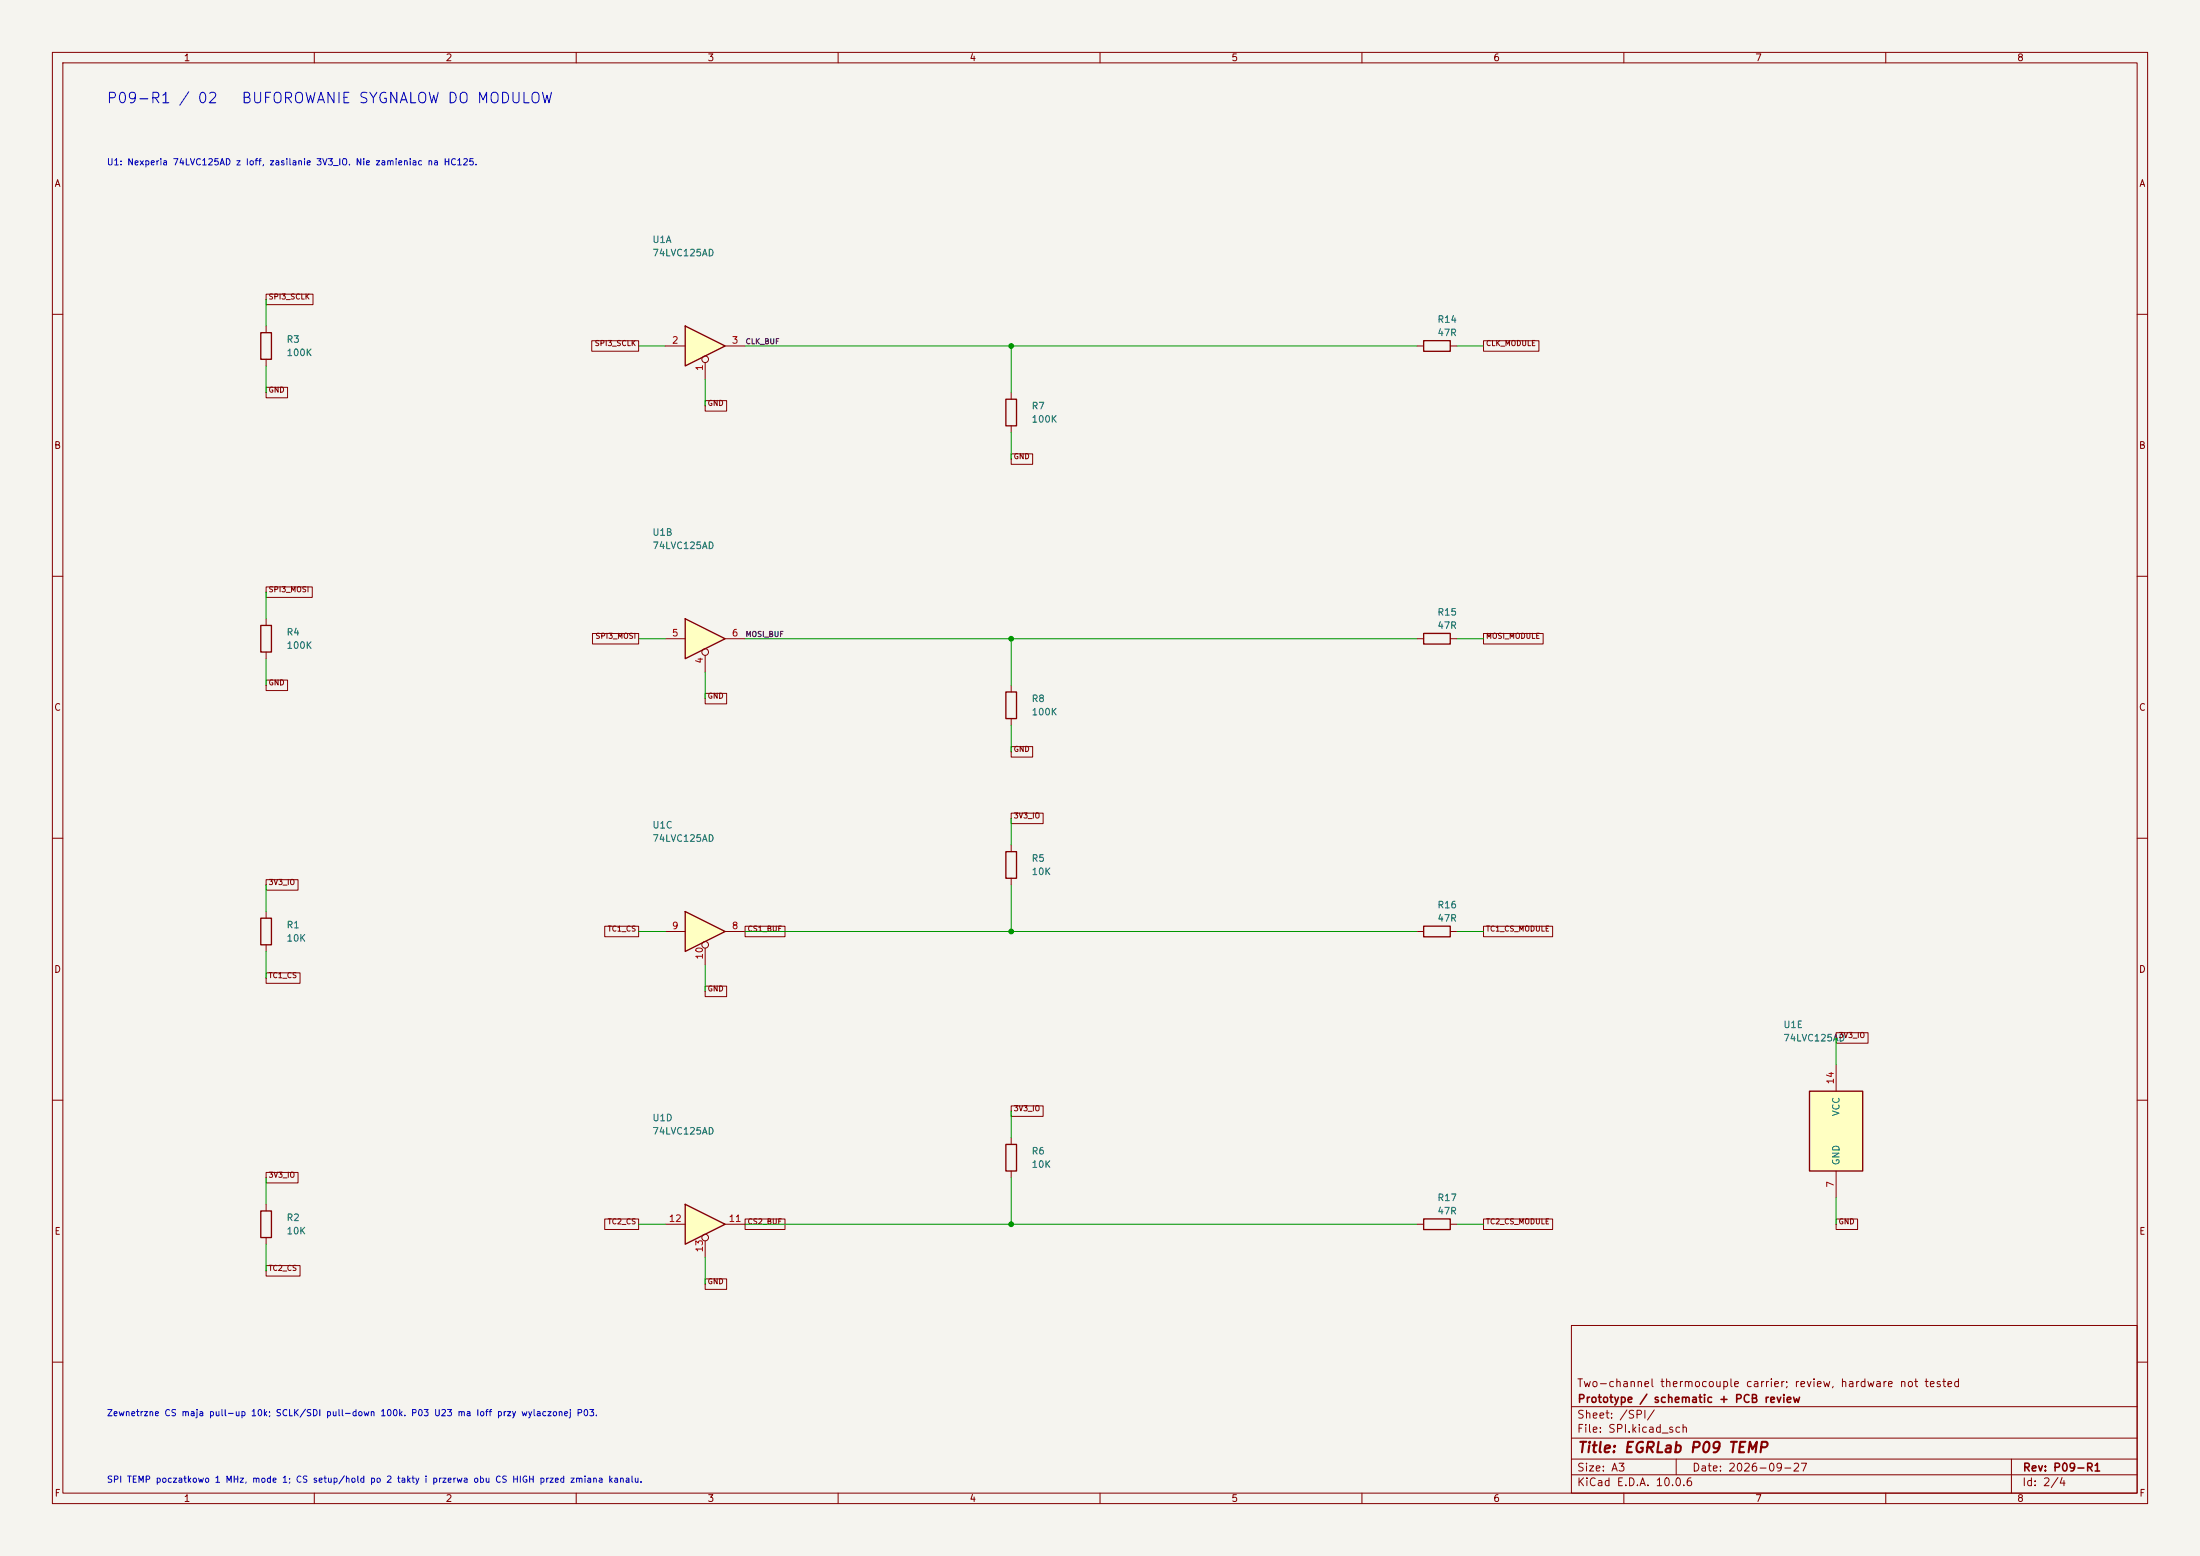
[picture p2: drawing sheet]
(kicad_sch (version 20250114) (generator "eeschema") (paper "A3") (title_block (title "EGRLab P09 TEMP") (date "2026-09-27") (rev "P09-R1") (company "Prototype / schematic + PCB review") (comment 1 "Two-channel thermocouple carrier; review, hardware not tested"))(lib_symbols (symbol "P09:R" (pin_numbers (hide yes)) (pin_names (offset 0)) (exclude_from_sim no) (in_bom yes) (on_board yes) (in_pos_files yes) (duplicate_pin_numbers_are_jumpers no) (symbol "R_0_1" (rectangle (start -1.016 -2.54) (end 1.016 2.54) (stroke (width 0.254) (type default)) (fill (type none)))) (symbol "R_1_1" (pin passive line (at 0 3.81 270) (length 1.27) (name "" (effects (font (size 1.27 1.27)))) (number "1" (effects (font (size 1.27 1.27))))) (pin passive line (at 0 -3.81 90) (length 1.27) (name "" (effects (font (size 1.27 1.27)))) (number "2" (effects (font (size 1.27 1.27)))))) (embedded_fonts no))(symbol "P09:74LVC125AD" (pin_names (offset 1.016)) (exclude_from_sim no) (in_bom yes) (on_board yes) (in_pos_files yes) (duplicate_pin_numbers_are_jumpers no) (symbol "74LVC125AD_1_0" (polyline (pts (xy -3.81 3.81) (xy -3.81 -3.81) (xy 3.81 0) (xy -3.81 3.81)) (stroke (width 0.254) (type default)) (fill (type background))) (pin input inverted (at 0 -6.35 90) (length 4.445) (name "" (effects (font (size 1.27 1.27)))) (number "1" (effects (font (size 1.27 1.27))))) (pin input line (at -7.62 0 0) (length 3.81) (name "" (effects (font (size 1.27 1.27)))) (number "2" (effects (font (size 1.27 1.27))))) (pin tri_state line (at 7.62 0 180) (length 3.81) (name "" (effects (font (size 1.27 1.27)))) (number "3" (effects (font (size 1.27 1.27)))))) (symbol "74LVC125AD_2_0" (polyline (pts (xy -3.81 3.81) (xy -3.81 -3.81) (xy 3.81 0) (xy -3.81 3.81)) (stroke (width 0.254) (type default)) (fill (type background))) (pin input inverted (at 0 -6.35 90) (length 4.445) (name "" (effects (font (size 1.27 1.27)))) (number "4" (effects (font (size 1.27 1.27))))) (pin input line (at -7.62 0 0) (length 3.81) (name "" (effects (font (size 1.27 1.27)))) (number "5" (effects (font (size 1.27 1.27))))) (pin tri_state line (at 7.62 0 180) (length 3.81) (name "" (effects (font (size 1.27 1.27)))) (number "6" (effects (font (size 1.27 1.27)))))) (symbol "74LVC125AD_3_0" (polyline (pts (xy -3.81 3.81) (xy -3.81 -3.81) (xy 3.81 0) (xy -3.81 3.81)) (stroke (width 0.254) (type default)) (fill (type background))) (pin tri_state line (at 7.62 0 180) (length 3.81) (name "" (effects (font (size 1.27 1.27)))) (number "8" (effects (font (size 1.27 1.27))))) (pin input line (at -7.62 0 0) (length 3.81) (name "" (effects (font (size 1.27 1.27)))) (number "9" (effects (font (size 1.27 1.27))))) (pin input inverted (at 0 -6.35 90) (length 4.445) (name "" (effects (font (size 1.27 1.27)))) (number "10" (effects (font (size 1.27 1.27)))))) (symbol "74LVC125AD_4_0" (polyline (pts (xy -3.81 3.81) (xy -3.81 -3.81) (xy 3.81 0) (xy -3.81 3.81)) (stroke (width 0.254) (type default)) (fill (type background))) (pin tri_state line (at 7.62 0 180) (length 3.81) (name "" (effects (font (size 1.27 1.27)))) (number "11" (effects (font (size 1.27 1.27))))) (pin input line (at -7.62 0 0) (length 3.81) (name "" (effects (font (size 1.27 1.27)))) (number "12" (effects (font (size 1.27 1.27))))) (pin input inverted (at 0 -6.35 90) (length 4.445) (name "" (effects (font (size 1.27 1.27)))) (number "13" (effects (font (size 1.27 1.27)))))) (symbol "74LVC125AD_5_0" (pin power_in line (at 0 -12.7 90) (length 5.08) (name "GND" (effects (font (size 1.27 1.27)))) (number "7" (effects (font (size 1.27 1.27))))) (pin power_in line (at 0 12.7 270) (length 5.08) (name "VCC" (effects (font (size 1.27 1.27)))) (number "14" (effects (font (size 1.27 1.27)))))) (symbol "74LVC125AD_5_1" (rectangle (start -5.08 7.62) (end 5.08 -7.62) (stroke (width 0.254) (type default)) (fill (type background)))) (embedded_fonts no)))(symbol (lib_id "P09:R") (at 50.8 66.04 0) (unit 1) (in_bom yes) (on_board yes) (dnp no) (property "Reference" "R3" (at 54.61 64.77000000000001 0) (effects (font (size 1.27 1.27)) (justify left))) (property "Value" "100K" (at 54.61 67.31000000000002 0) (effects (font (size 1.27 1.27)) (justify left)))(property "Footprint" "Resistor_THT:R_Axial_DIN0207_L6.3mm_D2.5mm_P10.16mm_Horizontal" (at 50.8 66.04 0) (effects (font (size 1 1)) hide))(property "MPN" "Metal film 100K 1% 0.25W" (at 50.8 66.04 0) (effects (font (size 1 1)) hide))(property "BaselineRef" "P09_R1" (at 50.8 66.04 0) (effects (font (size 1 1)) hide))(property "Datasheet" "" (at 50.8 66.04 0) (effects (font (size 1 1)) hide))(pin "1")(pin "2"))(symbol (lib_id "P09:74LVC125AD") (at 134.62 66.04 0) (unit 1) (in_bom yes) (on_board yes) (dnp no) (property "Reference" "U1" (at 124.46 45.72 0) (effects (font (size 1.27 1.27)) (justify left))) (property "Value" "74LVC125AD" (at 124.46 48.26 0) (effects (font (size 1.27 1.27)) (justify left)))(property "Footprint" "Package_SO:SOIC-14_3.9x8.7mm_P1.27mm" (at 134.62 66.04 0) (effects (font (size 1 1)) hide))(property "MPN" "74LVC125AD,118 Nexperia" (at 134.62 66.04 0) (effects (font (size 1 1)) hide))(property "BaselineRef" "U_RX1" (at 134.62 66.04 0) (effects (font (size 1 1)) hide))(property "Datasheet" "https://assets.nexperia.com/documents/data-sheet/74LVC125A.pdf" (at 134.62 66.04 0) (effects (font (size 1 1)) hide))(pin "1")(pin "2")(pin "3"))(symbol (lib_id "P09:R") (at 193.04 78.74 0) (unit 1) (in_bom yes) (on_board yes) (dnp no) (property "Reference" "R7" (at 196.85 77.47 0) (effects (font (size 1.27 1.27)) (justify left))) (property "Value" "100K" (at 196.85 80.01 0) (effects (font (size 1.27 1.27)) (justify left)))(property "Footprint" "Resistor_THT:R_Axial_DIN0207_L6.3mm_D2.5mm_P10.16mm_Horizontal" (at 193.04 78.74 0) (effects (font (size 1 1)) hide))(property "MPN" "Metal film 100K 1% 0.25W" (at 193.04 78.74 0) (effects (font (size 1 1)) hide))(property "BaselineRef" "P09_R1" (at 193.04 78.74 0) (effects (font (size 1 1)) hide))(property "Datasheet" "" (at 193.04 78.74 0) (effects (font (size 1 1)) hide))(pin "1")(pin "2"))(symbol (lib_id "P09:R") (at 274.32 66.04 90) (unit 1) (in_bom yes) (on_board yes) (dnp no) (property "Reference" "R14" (at 274.32 60.96000000000001 90) (effects (font (size 1.27 1.27)) (justify right))) (property "Value" "47R" (at 274.32 63.50000000000001 90) (effects (font (size 1.27 1.27)) (justify right)))(property "Footprint" "Resistor_THT:R_Axial_DIN0207_L6.3mm_D2.5mm_P10.16mm_Horizontal" (at 274.32 66.04 0) (effects (font (size 1 1)) hide))(property "MPN" "Metal film 47R 1% 0.25W" (at 274.32 66.04 0) (effects (font (size 1 1)) hide))(property "BaselineRef" "P09_R1" (at 274.32 66.04 0) (effects (font (size 1 1)) hide))(property "Datasheet" "" (at 274.32 66.04 0) (effects (font (size 1 1)) hide))(pin "1")(pin "2"))(wire (pts (xy 193.04 74.93) (xy 193.04 66.04)) (stroke (width 0) (type default)))(wire (pts (xy 142.24 66.04) (xy 193.04 66.04)) (stroke (width 0) (type default)))(wire (pts (xy 193.04 66.04) (xy 270.51 66.04)) (stroke (width 0) (type default)))(label "CLK_BUF"  (at 142.24 66.04 0) (effects (font (size 1 1)) (justify left bottom)))(symbol (lib_id "P09:R") (at 50.8 121.92 0) (unit 1) (in_bom yes) (on_board yes) (dnp no) (property "Reference" "R4" (at 54.61 120.65 0) (effects (font (size 1.27 1.27)) (justify left))) (property "Value" "100K" (at 54.61 123.19000000000001 0) (effects (font (size 1.27 1.27)) (justify left)))(property "Footprint" "Resistor_THT:R_Axial_DIN0207_L6.3mm_D2.5mm_P10.16mm_Horizontal" (at 50.8 121.92 0) (effects (font (size 1 1)) hide))(property "MPN" "Metal film 100K 1% 0.25W" (at 50.8 121.92 0) (effects (font (size 1 1)) hide))(property "BaselineRef" "P09_R1" (at 50.8 121.92 0) (effects (font (size 1 1)) hide))(property "Datasheet" "" (at 50.8 121.92 0) (effects (font (size 1 1)) hide))(pin "1")(pin "2"))(symbol (lib_id "P09:74LVC125AD") (at 134.62 121.92 0) (unit 2) (in_bom yes) (on_board yes) (dnp no) (property "Reference" "U1" (at 124.46 101.6 0) (effects (font (size 1.27 1.27)) (justify left))) (property "Value" "74LVC125AD" (at 124.46 104.14 0) (effects (font (size 1.27 1.27)) (justify left)))(property "Footprint" "Package_SO:SOIC-14_3.9x8.7mm_P1.27mm" (at 134.62 121.92 0) (effects (font (size 1 1)) hide))(property "MPN" "74LVC125AD,118 Nexperia" (at 134.62 121.92 0) (effects (font (size 1 1)) hide))(property "BaselineRef" "U_RX1" (at 134.62 121.92 0) (effects (font (size 1 1)) hide))(property "Datasheet" "https://assets.nexperia.com/documents/data-sheet/74LVC125A.pdf" (at 134.62 121.92 0) (effects (font (size 1 1)) hide))(pin "4")(pin "5")(pin "6"))(symbol (lib_id "P09:R") (at 193.04 134.62 0) (unit 1) (in_bom yes) (on_board yes) (dnp no) (property "Reference" "R8" (at 196.85 133.35 0) (effects (font (size 1.27 1.27)) (justify left))) (property "Value" "100K" (at 196.85 135.89 0) (effects (font (size 1.27 1.27)) (justify left)))(property "Footprint" "Resistor_THT:R_Axial_DIN0207_L6.3mm_D2.5mm_P10.16mm_Horizontal" (at 193.04 134.62 0) (effects (font (size 1 1)) hide))(property "MPN" "Metal film 100K 1% 0.25W" (at 193.04 134.62 0) (effects (font (size 1 1)) hide))(property "BaselineRef" "P09_R1" (at 193.04 134.62 0) (effects (font (size 1 1)) hide))(property "Datasheet" "" (at 193.04 134.62 0) (effects (font (size 1 1)) hide))(pin "1")(pin "2"))(symbol (lib_id "P09:R") (at 274.32 121.92 90) (unit 1) (in_bom yes) (on_board yes) (dnp no) (property "Reference" "R15" (at 274.32 116.84 90) (effects (font (size 1.27 1.27)) (justify right))) (property "Value" "47R" (at 274.32 119.38000000000001 90) (effects (font (size 1.27 1.27)) (justify right)))(property "Footprint" "Resistor_THT:R_Axial_DIN0207_L6.3mm_D2.5mm_P10.16mm_Horizontal" (at 274.32 121.92 0) (effects (font (size 1 1)) hide))(property "MPN" "Metal film 47R 1% 0.25W" (at 274.32 121.92 0) (effects (font (size 1 1)) hide))(property "BaselineRef" "P09_R1" (at 274.32 121.92 0) (effects (font (size 1 1)) hide))(property "Datasheet" "" (at 274.32 121.92 0) (effects (font (size 1 1)) hide))(pin "1")(pin "2"))(wire (pts (xy 193.04 130.81) (xy 193.04 121.92)) (stroke (width 0) (type default)))(wire (pts (xy 142.24 121.92) (xy 193.04 121.92)) (stroke (width 0) (type default)))(wire (pts (xy 193.04 121.92) (xy 270.51 121.92)) (stroke (width 0) (type default)))(label "MOSI_BUF"  (at 142.24 121.92 0) (effects (font (size 1 1)) (justify left bottom)))(symbol (lib_id "P09:R") (at 50.8 177.8 0) (unit 1) (in_bom yes) (on_board yes) (dnp no) (property "Reference" "R1" (at 54.61 176.53 0) (effects (font (size 1.27 1.27)) (justify left))) (property "Value" "10K" (at 54.61 179.07 0) (effects (font (size 1.27 1.27)) (justify left)))(property "Footprint" "Resistor_THT:R_Axial_DIN0207_L6.3mm_D2.5mm_P10.16mm_Horizontal" (at 50.8 177.8 0) (effects (font (size 1 1)) hide))(property "MPN" "Metal film 10K 1% 0.25W" (at 50.8 177.8 0) (effects (font (size 1 1)) hide))(property "BaselineRef" "P09_R1" (at 50.8 177.8 0) (effects (font (size 1 1)) hide))(property "Datasheet" "" (at 50.8 177.8 0) (effects (font (size 1 1)) hide))(pin "1")(pin "2"))(symbol (lib_id "P09:74LVC125AD") (at 134.62 177.8 0) (unit 3) (in_bom yes) (on_board yes) (dnp no) (property "Reference" "U1" (at 124.46 157.48 0) (effects (font (size 1.27 1.27)) (justify left))) (property "Value" "74LVC125AD" (at 124.46 160.01999999999998 0) (effects (font (size 1.27 1.27)) (justify left)))(property "Footprint" "Package_SO:SOIC-14_3.9x8.7mm_P1.27mm" (at 134.62 177.8 0) (effects (font (size 1 1)) hide))(property "MPN" "74LVC125AD,118 Nexperia" (at 134.62 177.8 0) (effects (font (size 1 1)) hide))(property "BaselineRef" "U_RX1" (at 134.62 177.8 0) (effects (font (size 1 1)) hide))(property "Datasheet" "https://assets.nexperia.com/documents/data-sheet/74LVC125A.pdf" (at 134.62 177.8 0) (effects (font (size 1 1)) hide))(pin "8")(pin "9")(pin "10"))(symbol (lib_id "P09:R") (at 193.04 165.1 0) (unit 1) (in_bom yes) (on_board yes) (dnp no) (property "Reference" "R5" (at 196.85 163.82999999999998 0) (effects (font (size 1.27 1.27)) (justify left))) (property "Value" "10K" (at 196.85 166.36999999999998 0) (effects (font (size 1.27 1.27)) (justify left)))(property "Footprint" "Resistor_THT:R_Axial_DIN0207_L6.3mm_D2.5mm_P10.16mm_Horizontal" (at 193.04 165.1 0) (effects (font (size 1 1)) hide))(property "MPN" "Metal film 10K 1% 0.25W" (at 193.04 165.1 0) (effects (font (size 1 1)) hide))(property "BaselineRef" "P09_R1" (at 193.04 165.1 0) (effects (font (size 1 1)) hide))(property "Datasheet" "" (at 193.04 165.1 0) (effects (font (size 1 1)) hide))(pin "1")(pin "2"))(symbol (lib_id "P09:R") (at 274.32 177.8 90) (unit 1) (in_bom yes) (on_board yes) (dnp no) (property "Reference" "R16" (at 274.32 172.72 90) (effects (font (size 1.27 1.27)) (justify right))) (property "Value" "47R" (at 274.32 175.26 90) (effects (font (size 1.27 1.27)) (justify right)))(property "Footprint" "Resistor_THT:R_Axial_DIN0207_L6.3mm_D2.5mm_P10.16mm_Horizontal" (at 274.32 177.8 0) (effects (font (size 1 1)) hide))(property "MPN" "Metal film 47R 1% 0.25W" (at 274.32 177.8 0) (effects (font (size 1 1)) hide))(property "BaselineRef" "P09_R1" (at 274.32 177.8 0) (effects (font (size 1 1)) hide))(property "Datasheet" "" (at 274.32 177.8 0) (effects (font (size 1 1)) hide))(pin "1")(pin "2"))(wire (pts (xy 193.04 168.91) (xy 193.04 177.8)) (stroke (width 0) (type default)))(wire (pts (xy 142.24 177.8) (xy 193.04 177.8)) (stroke (width 0) (type default)))(wire (pts (xy 193.04 177.8) (xy 270.51 177.8)) (stroke (width 0) (type default)))(global_label "CS1_BUF" (shape passive)  (at 142.24 177.8 0) (effects (font (size 1 1)) (justify left bottom)))(symbol (lib_id "P09:R") (at 50.8 233.68 0) (unit 1) (in_bom yes) (on_board yes) (dnp no) (property "Reference" "R2" (at 54.61 232.41 0) (effects (font (size 1.27 1.27)) (justify left))) (property "Value" "10K" (at 54.61 234.95 0) (effects (font (size 1.27 1.27)) (justify left)))(property "Footprint" "Resistor_THT:R_Axial_DIN0207_L6.3mm_D2.5mm_P10.16mm_Horizontal" (at 50.8 233.68 0) (effects (font (size 1 1)) hide))(property "MPN" "Metal film 10K 1% 0.25W" (at 50.8 233.68 0) (effects (font (size 1 1)) hide))(property "BaselineRef" "P09_R1" (at 50.8 233.68 0) (effects (font (size 1 1)) hide))(property "Datasheet" "" (at 50.8 233.68 0) (effects (font (size 1 1)) hide))(pin "1")(pin "2"))(symbol (lib_id "P09:74LVC125AD") (at 134.62 233.68 0) (unit 4) (in_bom yes) (on_board yes) (dnp no) (property "Reference" "U1" (at 124.46 213.36 0) (effects (font (size 1.27 1.27)) (justify left))) (property "Value" "74LVC125AD" (at 124.46 215.9 0) (effects (font (size 1.27 1.27)) (justify left)))(property "Footprint" "Package_SO:SOIC-14_3.9x8.7mm_P1.27mm" (at 134.62 233.68 0) (effects (font (size 1 1)) hide))(property "MPN" "74LVC125AD,118 Nexperia" (at 134.62 233.68 0) (effects (font (size 1 1)) hide))(property "BaselineRef" "U_RX1" (at 134.62 233.68 0) (effects (font (size 1 1)) hide))(property "Datasheet" "https://assets.nexperia.com/documents/data-sheet/74LVC125A.pdf" (at 134.62 233.68 0) (effects (font (size 1 1)) hide))(pin "11")(pin "12")(pin "13"))(symbol (lib_id "P09:R") (at 193.04 220.98 0) (unit 1) (in_bom yes) (on_board yes) (dnp no) (property "Reference" "R6" (at 196.85 219.70999999999998 0) (effects (font (size 1.27 1.27)) (justify left))) (property "Value" "10K" (at 196.85 222.24999999999997 0) (effects (font (size 1.27 1.27)) (justify left)))(property "Footprint" "Resistor_THT:R_Axial_DIN0207_L6.3mm_D2.5mm_P10.16mm_Horizontal" (at 193.04 220.98 0) (effects (font (size 1 1)) hide))(property "MPN" "Metal film 10K 1% 0.25W" (at 193.04 220.98 0) (effects (font (size 1 1)) hide))(property "BaselineRef" "P09_R1" (at 193.04 220.98 0) (effects (font (size 1 1)) hide))(property "Datasheet" "" (at 193.04 220.98 0) (effects (font (size 1 1)) hide))(pin "1")(pin "2"))(symbol (lib_id "P09:R") (at 274.32 233.68 90) (unit 1) (in_bom yes) (on_board yes) (dnp no) (property "Reference" "R17" (at 274.32 228.6 90) (effects (font (size 1.27 1.27)) (justify right))) (property "Value" "47R" (at 274.32 231.14 90) (effects (font (size 1.27 1.27)) (justify right)))(property "Footprint" "Resistor_THT:R_Axial_DIN0207_L6.3mm_D2.5mm_P10.16mm_Horizontal" (at 274.32 233.68 0) (effects (font (size 1 1)) hide))(property "MPN" "Metal film 47R 1% 0.25W" (at 274.32 233.68 0) (effects (font (size 1 1)) hide))(property "BaselineRef" "P09_R1" (at 274.32 233.68 0) (effects (font (size 1 1)) hide))(property "Datasheet" "" (at 274.32 233.68 0) (effects (font (size 1 1)) hide))(pin "1")(pin "2"))(wire (pts (xy 193.04 224.79) (xy 193.04 233.68)) (stroke (width 0) (type default)))(wire (pts (xy 142.24 233.68) (xy 193.04 233.68)) (stroke (width 0) (type default)))(wire (pts (xy 193.04 233.68) (xy 270.51 233.68)) (stroke (width 0) (type default)))(global_label "CS2_BUF" (shape passive)  (at 142.24 233.68 0) (effects (font (size 1 1)) (justify left bottom)))(text "U1: Nexperia 74LVC125AD z Ioff, zasilanie 3V3_IO. Nie zamieniac na HC125." (at 20.32 30.48 0) (effects (font (size 1.2 1.2)) (justify left top)))(text "Zewnetrzne CS maja pull-up 10k; SCLK/SDI pull-down 100k. P03 U23 ma Ioff przy wylaczonej P03." (at 20.32 269.24 0) (effects (font (size 1.2 1.2)) (justify left top)))(text "SPI TEMP poczatkowo 1 MHz, mode 1; CS setup/hold po 2 takty i przerwa obu CS HIGH przed zmiana kanalu." (at 20.32 281.94 0) (effects (font (size 1.2 1.2)) (justify left top)))(symbol (lib_id "P09:74LVC125AD") (at 350.52 215.9 0) (unit 5) (in_bom yes) (on_board yes) (dnp no) (property "Reference" "U1" (at 340.36 195.58 0) (effects (font (size 1.27 1.27)) (justify left))) (property "Value" "74LVC125AD" (at 340.36 198.12 0) (effects (font (size 1.27 1.27)) (justify left)))(property "Footprint" "Package_SO:SOIC-14_3.9x8.7mm_P1.27mm" (at 350.52 215.9 0) (effects (font (size 1 1)) hide))(property "MPN" "74LVC125AD,118 Nexperia" (at 350.52 215.9 0) (effects (font (size 1 1)) hide))(property "BaselineRef" "U_RX1" (at 350.52 215.9 0) (effects (font (size 1 1)) hide))(property "Datasheet" "https://assets.nexperia.com/documents/data-sheet/74LVC125A.pdf" (at 350.52 215.9 0) (effects (font (size 1 1)) hide))(pin "7")(pin "14"))(text "P09-R1 / 02   BUFOROWANIE SYGNALOW DO MODULOW" (at 20.32 17.78 0) (effects (font (size 2 2)) (justify left top)))(wire (pts (xy 50.8 62.23) (xy 50.8 57.15)) (stroke (width 0) (type default)))(global_label "SPI3_SCLK" (shape passive) (at 50.8 57.15 0) (effects (font (size 1 1)) (justify left bottom)))(wire (pts (xy 50.8 69.85) (xy 50.8 74.93)) (stroke (width 0) (type default)))(global_label "GND" (shape passive) (at 50.8 74.93 0) (effects (font (size 1 1)) (justify left bottom)))(wire (pts (xy 134.62 72.39) (xy 134.62 77.47)) (stroke (width 0) (type default)))(global_label "GND" (shape passive) (at 134.62 77.47 0) (effects (font (size 1 1)) (justify left bottom)))(wire (pts (xy 127.0 66.04) (xy 121.92 66.04)) (stroke (width 0) (type default)))(global_label "SPI3_SCLK" (shape passive) (at 121.92 66.04 0) (effects (font (size 1 1)) (justify right bottom)))(wire (pts (xy 193.04 82.55) (xy 193.04 87.63)) (stroke (width 0) (type default)))(global_label "GND" (shape passive) (at 193.04 87.63 0) (effects (font (size 1 1)) (justify left bottom)))(wire (pts (xy 278.13 66.04) (xy 283.21 66.04)) (stroke (width 0) (type default)))(global_label "CLK_MODULE" (shape passive) (at 283.21 66.04 0) (effects (font (size 1 1)) (justify left bottom)))(wire (pts (xy 50.8 118.11) (xy 50.8 113.03)) (stroke (width 0) (type default)))(global_label "SPI3_MOSI" (shape passive) (at 50.8 113.03 0) (effects (font (size 1 1)) (justify left bottom)))(wire (pts (xy 50.8 125.73) (xy 50.8 130.81)) (stroke (width 0) (type default)))(global_label "GND" (shape passive) (at 50.8 130.81 0) (effects (font (size 1 1)) (justify left bottom)))(wire (pts (xy 134.62 128.27) (xy 134.62 133.35)) (stroke (width 0) (type default)))(global_label "GND" (shape passive) (at 134.62 133.35 0) (effects (font (size 1 1)) (justify left bottom)))(wire (pts (xy 127.0 121.92) (xy 121.92 121.92)) (stroke (width 0) (type default)))(global_label "SPI3_MOSI" (shape passive) (at 121.92 121.92 0) (effects (font (size 1 1)) (justify right bottom)))(wire (pts (xy 193.04 138.43) (xy 193.04 143.51)) (stroke (width 0) (type default)))(global_label "GND" (shape passive) (at 193.04 143.51 0) (effects (font (size 1 1)) (justify left bottom)))(wire (pts (xy 278.13 121.92) (xy 283.21 121.92)) (stroke (width 0) (type default)))(global_label "MOSI_MODULE" (shape passive) (at 283.21 121.92 0) (effects (font (size 1 1)) (justify left bottom)))(wire (pts (xy 50.8 173.99) (xy 50.8 168.91)) (stroke (width 0) (type default)))(global_label "3V3_IO" (shape passive) (at 50.8 168.91 0) (effects (font (size 1 1)) (justify left bottom)))(wire (pts (xy 50.8 181.61) (xy 50.8 186.69)) (stroke (width 0) (type default)))(global_label "TC1_CS" (shape passive) (at 50.8 186.69 0) (effects (font (size 1 1)) (justify left bottom)))(wire (pts (xy 127.0 177.8) (xy 121.92 177.8)) (stroke (width 0) (type default)))(global_label "TC1_CS" (shape passive) (at 121.92 177.8 0) (effects (font (size 1 1)) (justify right bottom)))(wire (pts (xy 134.62 184.15) (xy 134.62 189.23)) (stroke (width 0) (type default)))(global_label "GND" (shape passive) (at 134.62 189.23 0) (effects (font (size 1 1)) (justify left bottom)))(wire (pts (xy 193.04 161.29) (xy 193.04 156.21)) (stroke (width 0) (type default)))(global_label "3V3_IO" (shape passive) (at 193.04 156.21 0) (effects (font (size 1 1)) (justify left bottom)))(wire (pts (xy 278.13 177.8) (xy 283.21 177.8)) (stroke (width 0) (type default)))(global_label "TC1_CS_MODULE" (shape passive) (at 283.21 177.8 0) (effects (font (size 1 1)) (justify left bottom)))(wire (pts (xy 50.8 229.87) (xy 50.8 224.79)) (stroke (width 0) (type default)))(global_label "3V3_IO" (shape passive) (at 50.8 224.79 0) (effects (font (size 1 1)) (justify left bottom)))(wire (pts (xy 50.8 237.49) (xy 50.8 242.57)) (stroke (width 0) (type default)))(global_label "TC2_CS" (shape passive) (at 50.8 242.57 0) (effects (font (size 1 1)) (justify left bottom)))(wire (pts (xy 127.0 233.68) (xy 121.92 233.68)) (stroke (width 0) (type default)))(global_label "TC2_CS" (shape passive) (at 121.92 233.68 0) (effects (font (size 1 1)) (justify right bottom)))(wire (pts (xy 134.62 240.03) (xy 134.62 245.11)) (stroke (width 0) (type default)))(global_label "GND" (shape passive) (at 134.62 245.11 0) (effects (font (size 1 1)) (justify left bottom)))(wire (pts (xy 193.04 217.17) (xy 193.04 212.09)) (stroke (width 0) (type default)))(global_label "3V3_IO" (shape passive) (at 193.04 212.09 0) (effects (font (size 1 1)) (justify left bottom)))(wire (pts (xy 278.13 233.68) (xy 283.21 233.68)) (stroke (width 0) (type default)))(global_label "TC2_CS_MODULE" (shape passive) (at 283.21 233.68 0) (effects (font (size 1 1)) (justify left bottom)))(wire (pts (xy 350.52 228.6) (xy 350.52 233.68)) (stroke (width 0) (type default)))(global_label "GND" (shape passive) (at 350.52 233.68 0) (effects (font (size 1 1)) (justify left bottom)))(wire (pts (xy 350.52 203.2) (xy 350.52 198.12)) (stroke (width 0) (type default)))(global_label "3V3_IO" (shape passive) (at 350.52 198.12 0) (effects (font (size 1 1)) (justify left bottom)))(junction (at 193.04 233.68) (diameter 0) (color 0 0 0 0))(junction (at 193.04 121.92) (diameter 0) (color 0 0 0 0))(junction (at 193.04 177.8) (diameter 0) (color 0 0 0 0))(junction (at 193.04 66.04) (diameter 0) (color 0 0 0 0)))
